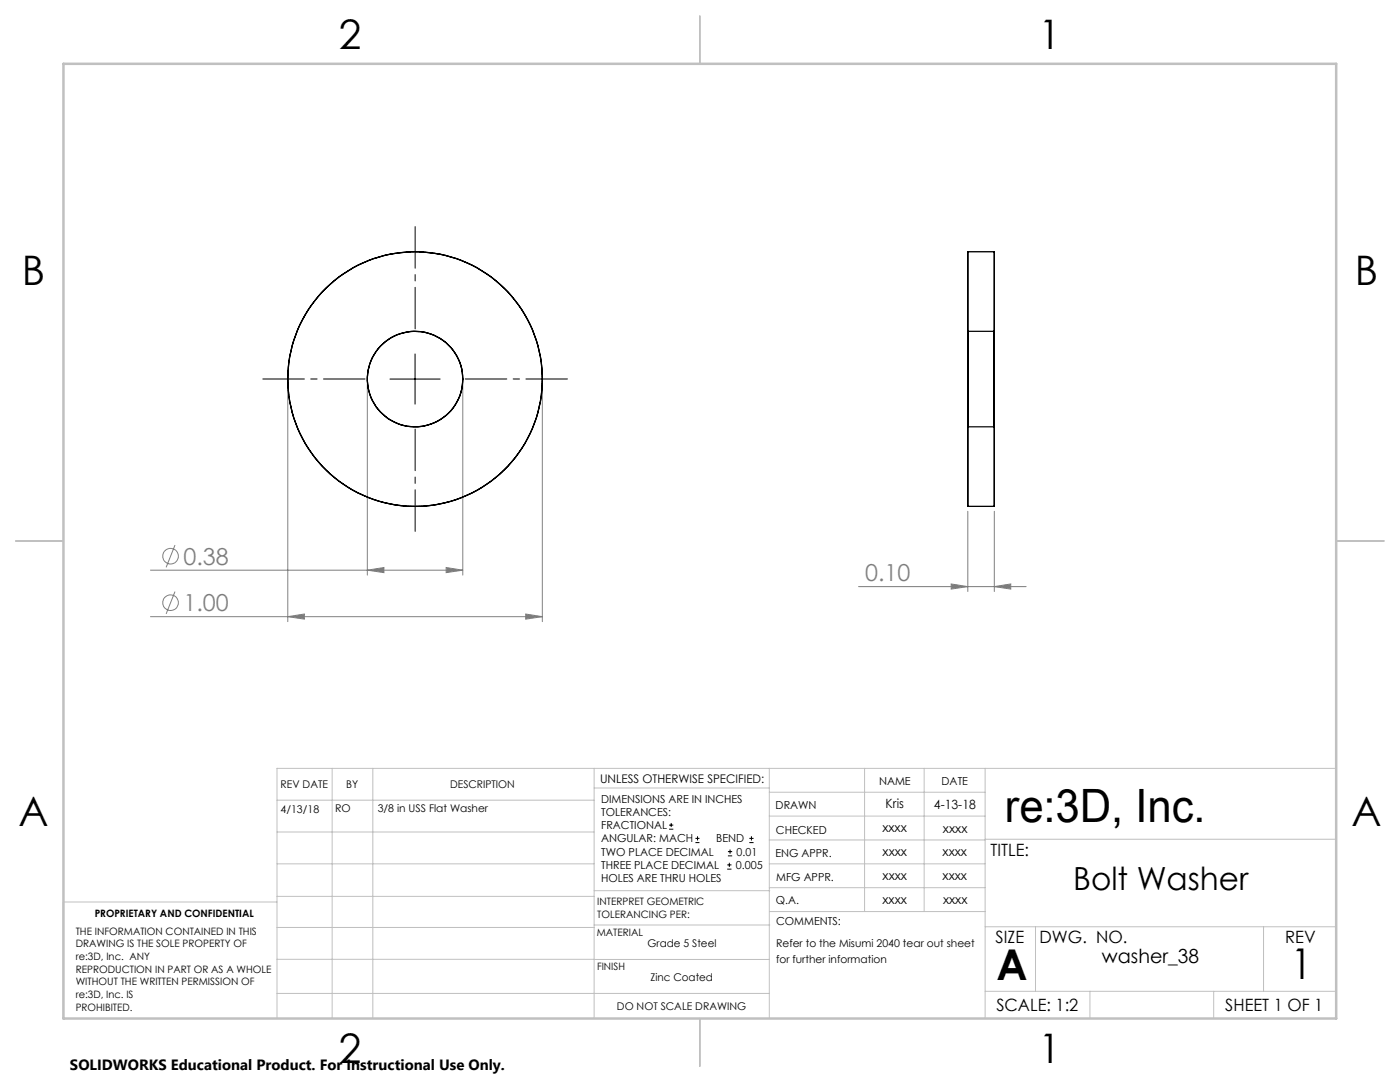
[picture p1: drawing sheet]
<svg xmlns="http://www.w3.org/2000/svg" width="279mm" height="216mm" viewBox="0 0 279 216" stroke-linecap="round" stroke-linejoin="round" font-family="sans-serif">
<g fill="none" stroke="#808080" stroke-width=".2">
<path d="M57.4 76.6v47.4M73.3 76.6v38.2M92.4 76.6v38.2M108.2 76.6v47.4M30 113.8h62.4M34.9 118l-1.7 4.5M34.9 108.8l-1.7 4.4M73.3 113.8l3.3-.6v1.1zM89 113.2l3.4 .6-3.4 .5zM171.3 117.1h33.5M189.8 116.5l3.3 .6-3.3 .4zM193.1 102v16"/>
<path d="M198.4 117.1l3.3-.6v1zM198.4 102v16M30 123h78.2M57.4 123l3.3-.5v1zM104.9 122.5l3.3 .5-3.3 .5z"/>
<circle cx="34" cy="111" r="1.55"/>
<circle cx="34" cy="120.3" r="1.55"/>
</g>
<g fill="none" stroke="#000" stroke-width=".2">
<path d="M77.8 75.6h10M82.8 70.6v10M133.5 165.5h.9M133.5 164.6h.9M133.9 164.2v.8M138.8 168.1h.8M138.8 167.3h.8M139.2 166.9v.8M145.1 173.4h.9M145.1 172.6h.9M145.3 170.8h.8M145.3 169.9h.8"/>
<path d="M145.6 172.2v.8M145.7 169.5v.9M149.5 168.1h.9M149.5 167.3h.9M150 166.9v.8"/>
</g>
<path d="M72.8 75.6h-20.4M82.8 65.6v-20.4M92.8 75.6h20.4M82.8 85.6v20.4" fill="none" stroke="#000" stroke-width=".2" stroke-dasharray="15.2 1.3 1.3 1.3" stroke-dashoffset="6.9"/>
<g fill="none" stroke="#c0c0c0" stroke-width=".2">
<path d="M55.3 159.7h63.3M66.3 153.3v49.9M74.4 153.3v49.9M118.6 153.3v49.9M118.6 157.2h34.9M153.5 153.3v49.9M153.5 158.1h43.1M172.5 153.3v28.6M184.4 153.3v28.6M196.6 153.3v49.9M266.7 153.3h-211.4v49.9M55.3 178.9h63.3"/>
<path d="M55.3 172.4h63.3M55.3 166h63.3M55.3 180h-42.7v23.2M118.6 177.7h35M153.5 167.6h43.1M153.5 162.8h43.1M153.5 172.4h43.1M153.5 177.1h43.1M196.6 167.5h70.1M55.3 198.2h98.2M55.3 191.4l98.2 .1M55.3 185.1h63.3"/>
<path d="M118.6 184.6h35M153.6 181.9h43M196.6 197.8h70.1M196.6 184.9h70.1M206.7 184.9v12.9M217.5 197.8v5.4M242.2 197.8v5.4M252.2 184.9v12.9"/>
</g>
<path d="M139.7 3.2v9.5M3.1 107.9h9.6M266.7 107.9h9.5M139.7 203.2v9.6" fill="none" stroke="#c0c0c0" stroke-width=".25"/>
<path d="M12.7 12.7h254v190.5h-254z" fill="none" stroke="#c0c0c0" stroke-width=".5"/>
<path d="M57.4 123l3.3-.5v1zM104.9 122.5l3.3 .5-3.3 .5zM73.3 113.8l3.3-.6v1.1zM89 113.2l3.4 .6-3.4 .5zM189.8 116.5l3.3 .6-3.3 .4zM198.4 117.1l3.3-.6v1z" fill="#808080"/>
<g fill="none" stroke="#000" stroke-width=".25">
<path d="M193.1 50.2v50.8zM193.1 50.2h5.3M198.4 50.2v50.8zM193.1 66.1v19.1zM193.1 66.1h5.3M198.4 66.1v19.1zM193.1 85.2h5.3M193.1 101h5.3"/>
<circle cx="82.8" cy="75.6" r="25.4"/>
<circle cx="82.8" cy="75.6" r="9.5"/>
</g>
<text font-size="9.2" x="200.5" y="164.1">re:3D, Inc.</text>
<g font-size="8.5">
<text x="198.9" y="195.5">A</text>
<text x="257.6" y="195.4">1</text>
</g>
<g font-size="8.1">
<text x="67.6" y="9.7">2</text>
<text x="207.3" y="9.7">1</text>
<text x="4.4" y="57">B</text>
<text x="270.4" y="57">B</text>
<text x="3.7" y="164.9">A</text>
<text x="269.7" y="164.9">A</text>
<text x="67.6" y="212.2">2</text>
<text x="207.3" y="212.2">1</text>
</g>
<text font-size="6.3" x="214.2" y="177.5">Bolt Washer</text>
<g font-size="4.7" fill="#808080">
<text x="36.6" y="112.7">0.38</text>
<text x="172.6" y="116">0.10</text>
<text x="36.6" y="122">1.00</text>
</g>
<text font-size="3.9" x="219.9" y="192.1">washer_38</text>
<g font-size="3.4">
<text x="197.7" y="170.8">TITLE:</text>
<text x="198.7" y="188.1">SIZE</text>
<text x="207.5" y="188.1">DWG. NO.</text>
<text x="256.5" y="188.2">REV</text>
<text x="198.8" y="201.7">SCALE: 1:2</text>
<text x="244.5" y="201.7">SHEET 1 OF 1</text>
</g>
<text font-size="3" x="14" y="213.5">SOLIDWORKS Educational Product. For Instructional Use Only.</text>
<g font-size="2.5">
<text x="176.7" y="161.3">Kris</text>
<text x="186.4" y="161.4">4-13-18</text>
<text x="176.1" y="166.1">xxxx</text>
<text x="188.2" y="166.2">xxxx</text>
<text x="176.1" y="170.8">xxxx</text>
<text x="188.1" y="170.8">xxxx</text>
<text x="176.1" y="175.6">xxxx</text>
<text x="188.1" y="175.6">xxxx</text>
<text x="176.1" y="180.4">xxxx</text>
<text x="188.2" y="180.3">xxxx</text>
</g>
<text font-size="2.4" x="119.8" y="156.2">UNLESS OTHERWISE SPECIFIED:</text>
<g font-size="2.2">
<text x="120" y="160.1">DIMENSIONS ARE IN INCHES</text>
<text x="154.8" y="161.4">DRAWN</text>
<text x="175.4" y="156.6">NAME</text>
<text x="187.9" y="156.7">DATE</text>
<text x="120" y="162.8">TOLERANCES:</text>
<text x="120" y="165.4">FRACTIONAL</text>
<text x="154.9" y="166.3">CHECKED</text>
<text x="120" y="173.4">THREE PLACE DECIMAL</text>
<text x="120" y="168.1">ANGULAR: MACH</text>
<text x="120" y="170.7">TWO PLACE DECIMAL</text>
<text x="142.9" y="168.1">BEND</text>
<text x="146.9" y="173.4">0.005</text>
<text x="147" y="170.7">0.01</text>
<text x="154.8" y="171">ENG APPR.</text>
<text x="120" y="176">HOLES ARE THRU HOLES</text>
<text x="154.9" y="175.7">MFG APPR.</text>
<text x="154.9" y="180.4">Q.A.</text>
<text x="154.9" y="184.6">COMMENTS:</text>
</g>
<g font-size="2.1">
<text x="56" y="157.2">REV DATE</text>
<text x="69.1" y="157.2">BY</text>
<text x="89.8" y="157.2">DESCRIPTION</text>
<text x="56" y="162.2">4/13/18</text>
<text x="66.9" y="162.1">RO</text>
<text x="75.4" y="162.1">3/8 in USS Flat Washer</text>
<text x="129.2" y="189">Grade 5 Steel</text>
<text x="154.9" y="189">Refer to the Misumi 2040 tear out sheet</text>
<text x="129.8" y="195.8">Zinc Coated</text>
<text x="154.9" y="192.1">for further information</text>
<text x="123.1" y="201.6">DO NOT SCALE DRAWING</text>
</g>
<g font-size="2">
<text x="18.9" y="182.9">PROPRIETARY AND CONFIDENTIAL</text>
<text x="119.2" y="180.6">INTERPRET GEOMETRIC</text>
<text x="119.2" y="183.1">TOLERANCING PER:</text>
<text x="15.1" y="186.5">THE INFORMATION CONTAINED IN THIS</text>
<text x="15.1" y="189">DRAWING IS THE SOLE PROPERTY OF</text>
<text x="15.1" y="191.6">re:3D, Inc. ANY</text>
<text x="119.1" y="186.7">MATERIAL</text>
<text x="15.1" y="194.1">REPRODUCTION IN PART OR AS A WHOLE</text>
<text x="15.1" y="196.6">WITHOUT THE WRITTEN PERMISSION OF</text>
<text x="119.1" y="193.5">FINISH</text>
<text x="15.1" y="199.1">re:3D, Inc. IS</text>
<text x="15.1" y="201.7">PROHIBITED.</text>
</g>
</svg>
